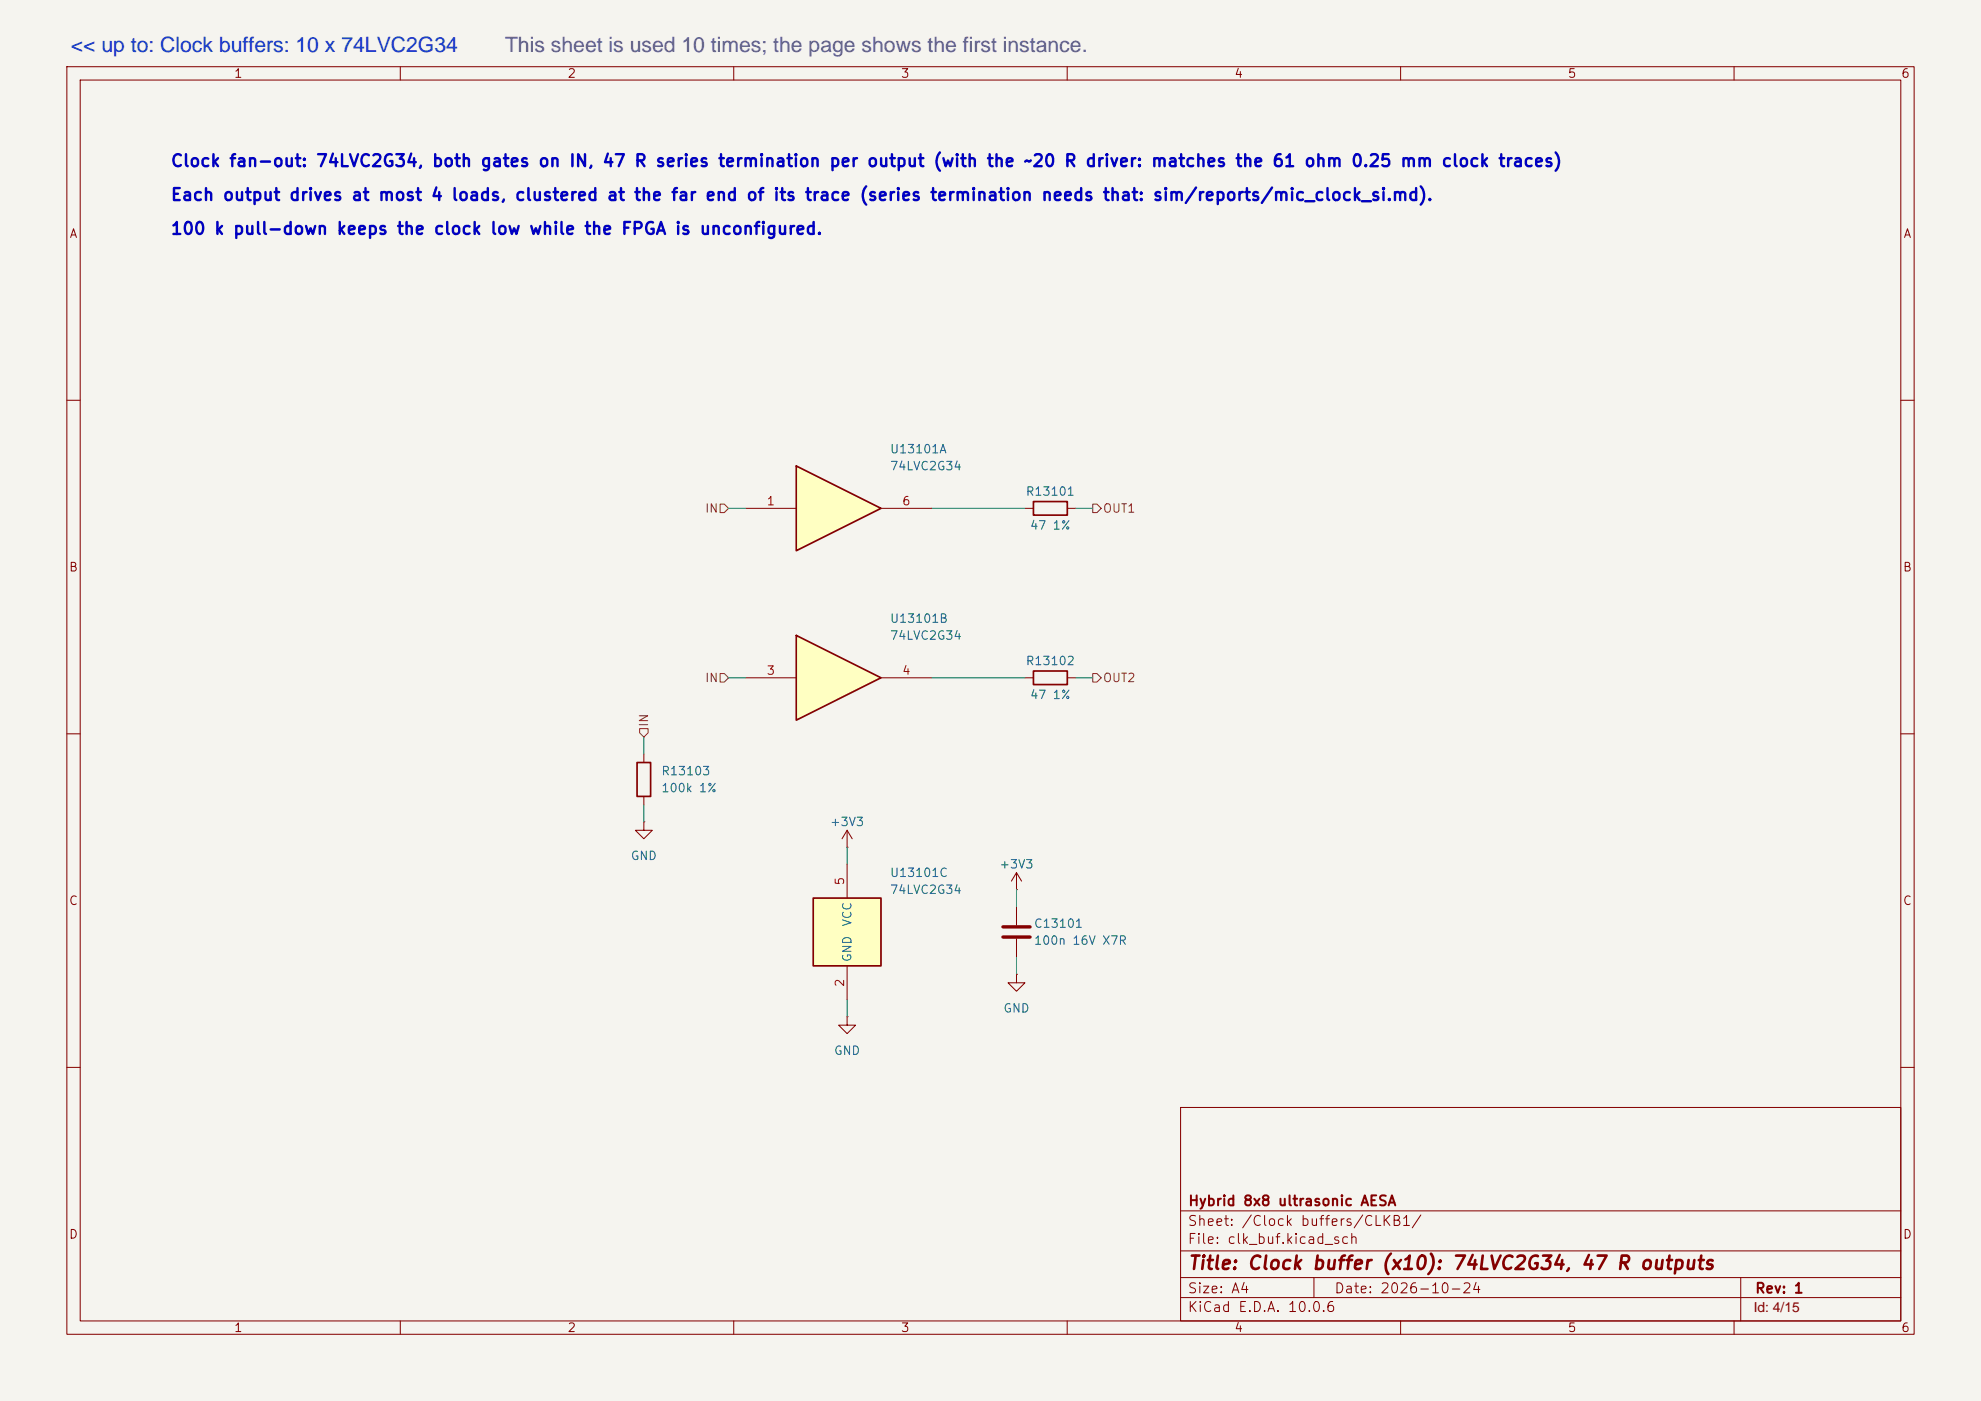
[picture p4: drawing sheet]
(kicad_sch
 (version 20260306)
 (generator "eeschema")
 (generator_version "10.0")
 (paper "A4")
 (title_block
  (title "Clock buffer (x10): 74LVC2G34, 47 R outputs")
  (date "2026-10-24")
  (rev "1")
  (company "Hybrid 8x8 ultrasonic AESA"))
 (lib_symbols
  (symbol "74xGxx:74LVC2G34" (exclude_from_sim no) (in_bom yes) (on_board yes)
   (in_pos_files yes)
   (duplicate_pin_numbers_are_jumpers no)
   (property "Reference" "U" (at 0 7.62 0) (show_name no) (do_not_autoplace no) (effects (font (size 1.27 1.27))))
   (property "Value" "74LVC2G34" (at 2.54 -7.62 0) (show_name no) (do_not_autoplace no) (effects (font (size 1.27 1.27))))
   (property "Footprint" "" (at 0 0 0) (show_name no) (do_not_autoplace no) (hide yes) (effects (font (size 1.27 1.27))))
   (property "Datasheet" "http://www.ti.com/lit/sg/scyt129e/scyt129e.pdf" (at 0 0 0) (show_name no) (do_not_autoplace no) (hide yes) (effects (font (size 1.27 1.27))))
   (property "Description" "Dual Buffer, Low-Voltage CMOS" (at 0 0 0) (show_name no) (do_not_autoplace no) (hide yes) (effects (font (size 1.27 1.27))))
   (symbol "74LVC2G34_1_1"
    (polyline (pts (xy -7.62 6.35) (xy -7.62 -6.35) (xy 5.08 0) (xy -7.62 6.35)) (stroke (width 0.254) (type default)) (fill (type background)))
    (pin input line (at -15.24 0 0) (length 7.62) (name "" (effects (font (size 1.27 1.27)))) (number "1" (effects (font (size 1.27 1.27)))))
    (pin output line (at 12.7 0 180) (length 7.62) (name "" (effects (font (size 1.27 1.27)))) (number "6" (effects (font (size 1.27 1.27))))))
   (symbol "74LVC2G34_2_1"
    (polyline (pts (xy -7.62 6.35) (xy -7.62 -6.35) (xy 5.08 0) (xy -7.62 6.35)) (stroke (width 0.254) (type default)) (fill (type background)))
    (pin input line (at -15.24 0 0) (length 7.62) (name "" (effects (font (size 1.27 1.27)))) (number "3" (effects (font (size 1.27 1.27)))))
    (pin output line (at 12.7 0 180) (length 7.62) (name "" (effects (font (size 1.27 1.27)))) (number "4" (effects (font (size 1.27 1.27))))))
   (symbol "74LVC2G34_3_0"
    (rectangle (start -5.08 -5.08) (end 5.08 5.08) (stroke (width 0.254) (type default)) (fill (type background))))
   (symbol "74LVC2G34_3_1"
    (pin power_in line (at 0 -10.16 90) (length 5.08) (name "GND" (effects (font (size 1.27 1.27)))) (number "2" (effects (font (size 1.27 1.27)))))
    (pin power_in line (at 0 10.16 270) (length 5.08) (name "VCC" (effects (font (size 1.27 1.27)))) (number "5" (effects (font (size 1.27 1.27))))))
   (embedded_fonts no))
  (symbol "Device:C"
   (pin_numbers (hide yes))
   (pin_names
    (offset 0.254)) (exclude_from_sim no) (in_bom yes) (on_board yes)
   (in_pos_files yes)
   (duplicate_pin_numbers_are_jumpers no)
   (property "Reference" "C" (at 0.635 2.54 0) (show_name no) (do_not_autoplace no) (effects (font (size 1.27 1.27)) (justify left)))
   (property "Value" "C" (at 0.635 -2.54 0) (show_name no) (do_not_autoplace no) (effects (font (size 1.27 1.27)) (justify left)))
   (property "Footprint" "" (at 0.9652 -3.81 0) (show_name no) (do_not_autoplace no) (hide yes) (effects (font (size 1.27 1.27))))
   (property "Datasheet" "" (at 0 0 0) (show_name no) (do_not_autoplace no) (hide yes) (effects (font (size 1.27 1.27))))
   (property "Description" "Unpolarized capacitor" (at 0 0 0) (show_name no) (do_not_autoplace no) (hide yes) (effects (font (size 1.27 1.27))))
   (symbol "C_0_1"
    (polyline (pts (xy -2.032 0.762) (xy 2.032 0.762)) (stroke (width 0.508) (type default)) (fill (type none)))
    (polyline (pts (xy -2.032 -0.762) (xy 2.032 -0.762)) (stroke (width 0.508) (type default)) (fill (type none))))
   (symbol "C_1_1"
    (pin passive line (at 0 3.81 270) (length 2.794) (name "" (effects (font (size 1.27 1.27)))) (number "1" (effects (font (size 1.27 1.27)))))
    (pin passive line (at 0 -3.81 90) (length 2.794) (name "" (effects (font (size 1.27 1.27)))) (number "2" (effects (font (size 1.27 1.27))))))
   (embedded_fonts no))
  (symbol "Device:R"
   (pin_numbers (hide yes))
   (pin_names
    (offset 0)) (exclude_from_sim no) (in_bom yes) (on_board yes)
   (in_pos_files yes)
   (duplicate_pin_numbers_are_jumpers no)
   (property "Reference" "R" (at 2.032 0 90) (show_name no) (do_not_autoplace no) (effects (font (size 1.27 1.27))))
   (property "Value" "R" (at 0 0 90) (show_name no) (do_not_autoplace no) (effects (font (size 1.27 1.27))))
   (property "Footprint" "" (at -1.778 0 90) (show_name no) (do_not_autoplace no) (hide yes) (effects (font (size 1.27 1.27))))
   (property "Datasheet" "" (at 0 0 0) (show_name no) (do_not_autoplace no) (hide yes) (effects (font (size 1.27 1.27))))
   (property "Description" "Resistor" (at 0 0 0) (show_name no) (do_not_autoplace no) (hide yes) (effects (font (size 1.27 1.27))))
   (symbol "R_0_1"
    (rectangle (start -1.016 -2.54) (end 1.016 2.54) (stroke (width 0.254) (type default)) (fill (type none))))
   (symbol "R_1_1"
    (pin passive line (at 0 3.81 270) (length 1.27) (name "" (effects (font (size 1.27 1.27)))) (number "1" (effects (font (size 1.27 1.27)))))
    (pin passive line (at 0 -3.81 90) (length 1.27) (name "" (effects (font (size 1.27 1.27)))) (number "2" (effects (font (size 1.27 1.27))))))
   (embedded_fonts no))
  (symbol "power:+3V3"
   (power global)
   (pin_numbers (hide yes))
   (pin_names
    (offset 0) (hide yes)) (exclude_from_sim no) (in_bom yes) (on_board yes)
   (in_pos_files yes)
   (duplicate_pin_numbers_are_jumpers no)
   (property "Reference" "#PWR" (at 0 -3.81 0) (show_name no) (do_not_autoplace no) (hide yes) (effects (font (size 1.27 1.27))))
   (property "Value" "+3V3" (at 0 3.556 0) (show_name no) (do_not_autoplace no) (effects (font (size 1.27 1.27))))
   (property "Footprint" "" (at 0 0 0) (show_name no) (do_not_autoplace no) (hide yes) (effects (font (size 1.27 1.27))))
   (property "Datasheet" "" (at 0 0 0) (show_name no) (do_not_autoplace no) (hide yes) (effects (font (size 1.27 1.27))))
   (property "Description" "Power symbol creates a global label with name \"+3V3\"" (at 0 0 0) (show_name no) (do_not_autoplace no) (hide yes) (effects (font (size 1.27 1.27))))
   (symbol "+3V3_0_1"
    (polyline (pts (xy -0.762 1.27) (xy 0 2.54)) (stroke (width 0) (type default)) (fill (type none)))
    (polyline (pts (xy 0 2.54) (xy 0.762 1.27)) (stroke (width 0) (type default)) (fill (type none)))
    (polyline (pts (xy 0 0) (xy 0 2.54)) (stroke (width 0) (type default)) (fill (type none))))
   (symbol "+3V3_1_1"
    (pin power_in line (at 0 0 90) (length 0) (name "" (effects (font (size 1.27 1.27)))) (number "1" (effects (font (size 1.27 1.27))))))
   (embedded_fonts no))
  (symbol "power:GND"
   (power global)
   (pin_numbers (hide yes))
   (pin_names
    (offset 0) (hide yes)) (exclude_from_sim no) (in_bom yes) (on_board yes)
   (in_pos_files yes)
   (duplicate_pin_numbers_are_jumpers no)
   (property "Reference" "#PWR" (at 0 -6.35 0) (show_name no) (do_not_autoplace no) (hide yes) (effects (font (size 1.27 1.27))))
   (property "Value" "GND" (at 0 -3.81 0) (show_name no) (do_not_autoplace no) (effects (font (size 1.27 1.27))))
   (property "Footprint" "" (at 0 0 0) (show_name no) (do_not_autoplace no) (hide yes) (effects (font (size 1.27 1.27))))
   (property "Datasheet" "" (at 0 0 0) (show_name no) (do_not_autoplace no) (hide yes) (effects (font (size 1.27 1.27))))
   (property "Description" "Power symbol creates a global label with name \"GND\" , ground" (at 0 0 0) (show_name no) (do_not_autoplace no) (hide yes) (effects (font (size 1.27 1.27))))
   (symbol "GND_0_1"
    (polyline (pts (xy 0 0) (xy 0 -1.27) (xy 1.27 -1.27) (xy 0 -2.54) (xy -1.27 -1.27) (xy 0 -1.27)) (stroke (width 0) (type default)) (fill (type none))))
   (symbol "GND_1_1"
    (pin power_in line (at 0 0 270) (length 0) (name "" (effects (font (size 1.27 1.27)))) (number "1" (effects (font (size 1.27 1.27))))))
   (embedded_fonts no)))
 (text "Each output drives at most 4 loads, clustered at the far end of its trace (series termination needs that: sim/reports/mic_clock_si.md)."
  (exclude_from_sim no)
  (at 25.4 30.48 0)
  (effects (font (size 1.8 1.8)
    (bold yes)) (justify left bottom)))
 (text "100 k pull-down keeps the clock low while the FPGA is unconfigured."
  (exclude_from_sim no)
  (at 25.4 35.56 0)
  (effects (font (size 1.8 1.8)
    (bold yes)) (justify left bottom)))
 (text "Clock fan-out: 74LVC2G34, both gates on IN, 47 R series termination per output (with the ~20 R driver: matches the 61 ohm 0.25 mm clock traces)"
  (exclude_from_sim no)
  (at 25.4 25.4 0)
  (effects (font (size 1.8 1.8)
    (bold yes)) (justify left bottom)))
 (wire
  (pts (xy 111.76 76.2) (xy 109.22 76.2))
  (stroke (width 0) (type default)))
 (wire
  (pts (xy 161.29 76.2) (xy 163.83 76.2))
  (stroke (width 0) (type default)))
 (wire
  (pts (xy 127 149.86) (xy 127 152.4))
  (stroke (width 0) (type default)))
 (wire
  (pts (xy 111.76 101.6) (xy 109.22 101.6))
  (stroke (width 0) (type default)))
 (wire
  (pts (xy 96.52 113.03) (xy 96.52 110.49))
  (stroke (width 0) (type default)))
 (wire
  (pts (xy 139.7 101.6) (xy 153.67 101.6))
  (stroke (width 0) (type default)))
 (wire
  (pts (xy 139.7 76.2) (xy 153.67 76.2))
  (stroke (width 0) (type default)))
 (wire
  (pts (xy 152.4 143.51) (xy 152.4 146.05))
  (stroke (width 0) (type default)))
 (wire
  (pts (xy 96.52 120.65) (xy 96.52 123.19))
  (stroke (width 0) (type default)))
 (wire
  (pts (xy 152.4 135.89) (xy 152.4 133.35))
  (stroke (width 0) (type default)))
 (wire
  (pts (xy 127 129.54) (xy 127 127))
  (stroke (width 0) (type default)))
 (wire
  (pts (xy 161.29 101.6) (xy 163.83 101.6))
  (stroke (width 0) (type default)))
 (hierarchical_label "IN"
  (shape input)
  (at 109.22 101.6 180)
  (effects (font (size 1.27 1.27)) (justify right)))
 (hierarchical_label "OUT1"
  (shape output)
  (at 163.83 76.2 0)
  (effects (font (size 1.27 1.27)) (justify left)))
 (hierarchical_label "IN"
  (shape input)
  (at 109.22 76.2 180)
  (effects (font (size 1.27 1.27)) (justify right)))
 (hierarchical_label "OUT2"
  (shape output)
  (at 163.83 101.6 0)
  (effects (font (size 1.27 1.27)) (justify left)))
 (hierarchical_label "IN"
  (shape input)
  (at 96.52 110.49 90)
  (effects (font (size 1.27 1.27)) (justify left)))
 (symbol
  (lib_id "power:+3V3")
  (at 127 127 0)
  (unit 1)
  (body_style 1)
  (exclude_from_sim no)
  (in_bom yes)
  (on_board yes)
  (in_pos_files yes)
  (dnp no)
  (property "Reference" "#PWR054" (at 127 123.19 0) (hide yes) (show_name no) (do_not_autoplace no) (effects (font (size 1.27 1.27))))
  (property "Value" "+3V3" (at 127 123.19 0) (show_name no) (do_not_autoplace no) (effects (font (size 1.27 1.27))))
  (property "Footprint" "" (at 127 127 0) (hide yes) (show_name no) (do_not_autoplace no) (effects (font (size 1.27 1.27))))
  (property "Datasheet" "" (at 127 127 0) (hide yes) (show_name no) (do_not_autoplace no) (effects (font (size 1.27 1.27))))
  (property "Description" "Power symbol creates a global label with name \"+3V3\"" (at 127 127 0) (hide yes) (show_name no) (do_not_autoplace no) (effects (font (size 1.27 1.27))))
  (pin "1")
  (instances (project "aesa" (path "" (reference "#PWR13154") (unit 1)) (path "" (reference "#PWR13254") (unit 1)) (path "" (reference "#PWR13354") (unit 1)) (path "" (reference "#PWR13454") (unit 1)) (path "" (reference "#PWR13554") (unit 1)) (path "" (reference "#PWR13654") (unit 1)) (path "" (reference "#PWR13754") (unit 1)) (path "" (reference "#PWR13854") (unit 1)) (path "" (reference "#PWR13954") (unit 1)) (path "" (reference "#PWR14054") (unit 1)))))
 (symbol
  (lib_id "Device:R")
  (at 157.48 76.2 90)
  (unit 1)
  (body_style 1)
  (exclude_from_sim no)
  (in_bom yes)
  (on_board yes)
  (in_pos_files yes)
  (dnp no)
  (property "Reference" "R1" (at 157.48 73.66 90) (show_name no) (do_not_autoplace no) (effects (font (size 1.27 1.27))))
  (property "Value" "47 1%" (at 157.48 78.74 90) (show_name no) (do_not_autoplace no) (effects (font (size 1.27 1.27))))
  (property "Footprint" "Resistor_SMD:R_0603_1608Metric" (at 157.48 77.978 90) (hide yes) (show_name no) (do_not_autoplace no) (effects (font (size 1.27 1.27))))
  (property "Datasheet" "" (at 157.48 76.2 0) (hide yes) (show_name no) (do_not_autoplace no) (effects (font (size 1.27 1.27))))
  (property "Description" "Resistor" (at 157.48 76.2 0) (hide yes) (show_name no) (do_not_autoplace no) (effects (font (size 1.27 1.27))))
  (property "LCSC" "C23182" (at 157.48 76.2 0) (effects (font (size 1.27 1.27)) (hide yes)))
  (pin "1")
  (pin "2")
  (instances (project "aesa" (path "" (reference "R13101") (unit 1)) (path "" (reference "R13201") (unit 1)) (path "" (reference "R13301") (unit 1)) (path "" (reference "R13401") (unit 1)) (path "" (reference "R13501") (unit 1)) (path "" (reference "R13601") (unit 1)) (path "" (reference "R13701") (unit 1)) (path "" (reference "R13801") (unit 1)) (path "" (reference "R13901") (unit 1)) (path "" (reference "R14001") (unit 1)))))
 (symbol
  (lib_id "74xGxx:74LVC2G34")
  (at 127 76.2 0)
  (unit 1)
  (body_style 1)
  (exclude_from_sim no)
  (in_bom yes)
  (on_board yes)
  (in_pos_files yes)
  (dnp no)
  (property "Reference" "U1" (at 133.35 67.31 0) (show_name no) (do_not_autoplace no) (effects (font (size 1.27 1.27)) (justify left)))
  (property "Value" "74LVC2G34" (at 133.35 69.85 0) (show_name no) (do_not_autoplace no) (effects (font (size 1.27 1.27)) (justify left)))
  (property "Footprint" "Package_TO_SOT_SMD:SOT-363_SC-70-6" (at 127 76.2 0) (hide yes) (show_name no) (do_not_autoplace no) (effects (font (size 1.27 1.27))))
  (property "Datasheet" "http://www.ti.com/lit/sg/scyt129e/scyt129e.pdf" (at 127 76.2 0) (hide yes) (show_name no) (do_not_autoplace no) (effects (font (size 1.27 1.27))))
  (property "Description" "Dual Buffer, Low-Voltage CMOS" (at 127 76.2 0) (hide yes) (show_name no) (do_not_autoplace no) (effects (font (size 1.27 1.27))))
  (property "LCSC" "C52140488" (at 127 76.2 0) (effects (font (size 1.27 1.27)) (hide yes)))
  (pin "1")
  (pin "6")
  (pin "3")
  (pin "5")
  (pin "2")
  (pin "4")
  (instances (project "aesa" (path "" (reference "U13101") (unit 1)) (path "" (reference "U13201") (unit 1)) (path "" (reference "U13301") (unit 1)) (path "" (reference "U13401") (unit 1)) (path "" (reference "U13501") (unit 1)) (path "" (reference "U13601") (unit 1)) (path "" (reference "U13701") (unit 1)) (path "" (reference "U13801") (unit 1)) (path "" (reference "U13901") (unit 1)) (path "" (reference "U14001") (unit 1)))))
 (symbol
  (lib_id "Device:R")
  (at 96.52 116.84 0)
  (unit 1)
  (body_style 1)
  (exclude_from_sim no)
  (in_bom yes)
  (on_board yes)
  (in_pos_files yes)
  (dnp no)
  (property "Reference" "R3" (at 99.06 115.57 0) (show_name no) (do_not_autoplace no) (effects (font (size 1.27 1.27)) (justify left)))
  (property "Value" "100k 1%" (at 99.06 118.11 0) (show_name no) (do_not_autoplace no) (effects (font (size 1.27 1.27)) (justify left)))
  (property "Footprint" "Resistor_SMD:R_0603_1608Metric" (at 94.742 116.84 90) (hide yes) (show_name no) (do_not_autoplace no) (effects (font (size 1.27 1.27))))
  (property "Datasheet" "" (at 96.52 116.84 0) (hide yes) (show_name no) (do_not_autoplace no) (effects (font (size 1.27 1.27))))
  (property "Description" "Resistor" (at 96.52 116.84 0) (hide yes) (show_name no) (do_not_autoplace no) (effects (font (size 1.27 1.27))))
  (property "LCSC" "C25803" (at 96.52 116.84 0) (effects (font (size 1.27 1.27)) (hide yes)))
  (pin "1")
  (pin "2")
  (instances (project "aesa" (path "" (reference "R13103") (unit 1)) (path "" (reference "R13203") (unit 1)) (path "" (reference "R13303") (unit 1)) (path "" (reference "R13403") (unit 1)) (path "" (reference "R13503") (unit 1)) (path "" (reference "R13603") (unit 1)) (path "" (reference "R13703") (unit 1)) (path "" (reference "R13803") (unit 1)) (path "" (reference "R13903") (unit 1)) (path "" (reference "R14003") (unit 1)))))
 (symbol
  (lib_id "power:GND")
  (at 127 152.4 0)
  (unit 1)
  (body_style 1)
  (exclude_from_sim no)
  (in_bom yes)
  (on_board yes)
  (in_pos_files yes)
  (dnp no)
  (property "Reference" "#PWR062" (at 127 146.05 0) (hide yes) (show_name no) (do_not_autoplace no) (effects (font (size 1.27 1.27))))
  (property "Value" "GND" (at 127 157.48 0) (show_name no) (do_not_autoplace no) (effects (font (size 1.27 1.27))))
  (property "Footprint" "" (at 127 152.4 0) (hide yes) (show_name no) (do_not_autoplace no) (effects (font (size 1.27 1.27))))
  (property "Datasheet" "" (at 127 152.4 0) (hide yes) (show_name no) (do_not_autoplace no) (effects (font (size 1.27 1.27))))
  (property "Description" "Power symbol creates a global label with name \"GND\" , ground" (at 127 152.4 0) (hide yes) (show_name no) (do_not_autoplace no) (effects (font (size 1.27 1.27))))
  (pin "1")
  (instances (project "aesa" (path "" (reference "#PWR13162") (unit 1)) (path "" (reference "#PWR13262") (unit 1)) (path "" (reference "#PWR13362") (unit 1)) (path "" (reference "#PWR13462") (unit 1)) (path "" (reference "#PWR13562") (unit 1)) (path "" (reference "#PWR13662") (unit 1)) (path "" (reference "#PWR13762") (unit 1)) (path "" (reference "#PWR13862") (unit 1)) (path "" (reference "#PWR13962") (unit 1)) (path "" (reference "#PWR14062") (unit 1)))))
 (symbol
  (lib_id "Device:C")
  (at 152.4 139.7 0)
  (unit 1)
  (body_style 1)
  (exclude_from_sim no)
  (in_bom yes)
  (on_board yes)
  (in_pos_files yes)
  (dnp no)
  (property "Reference" "C1" (at 154.94 138.43 0) (show_name no) (do_not_autoplace no) (effects (font (size 1.27 1.27)) (justify left)))
  (property "Value" "100n 16V X7R" (at 154.94 140.97 0) (show_name no) (do_not_autoplace no) (effects (font (size 1.27 1.27)) (justify left)))
  (property "Footprint" "Capacitor_SMD:C_0603_1608Metric" (at 153.365 135.89 0) (hide yes) (show_name no) (do_not_autoplace no) (effects (font (size 1.27 1.27))))
  (property "Datasheet" "" (at 152.4 139.7 0) (hide yes) (show_name no) (do_not_autoplace no) (effects (font (size 1.27 1.27))))
  (property "Description" "Unpolarized capacitor" (at 152.4 139.7 0) (hide yes) (show_name no) (do_not_autoplace no) (effects (font (size 1.27 1.27))))
  (property "LCSC" "C14663" (at 152.4 139.7 0) (effects (font (size 1.27 1.27)) (hide yes)))
  (pin "1")
  (pin "2")
  (instances (project "aesa" (path "" (reference "C13101") (unit 1)) (path "" (reference "C13201") (unit 1)) (path "" (reference "C13301") (unit 1)) (path "" (reference "C13401") (unit 1)) (path "" (reference "C13501") (unit 1)) (path "" (reference "C13601") (unit 1)) (path "" (reference "C13701") (unit 1)) (path "" (reference "C13801") (unit 1)) (path "" (reference "C13901") (unit 1)) (path "" (reference "C14001") (unit 1)))))
 (symbol
  (lib_id "power:GND")
  (at 152.4 146.05 0)
  (unit 1)
  (body_style 1)
  (exclude_from_sim no)
  (in_bom yes)
  (on_board yes)
  (in_pos_files yes)
  (dnp no)
  (property "Reference" "#PWR087" (at 152.4 139.7 0) (hide yes) (show_name no) (do_not_autoplace no) (effects (font (size 1.27 1.27))))
  (property "Value" "GND" (at 152.4 151.13 0) (show_name no) (do_not_autoplace no) (effects (font (size 1.27 1.27))))
  (property "Footprint" "" (at 152.4 146.05 0) (hide yes) (show_name no) (do_not_autoplace no) (effects (font (size 1.27 1.27))))
  (property "Datasheet" "" (at 152.4 146.05 0) (hide yes) (show_name no) (do_not_autoplace no) (effects (font (size 1.27 1.27))))
  (property "Description" "Power symbol creates a global label with name \"GND\" , ground" (at 152.4 146.05 0) (hide yes) (show_name no) (do_not_autoplace no) (effects (font (size 1.27 1.27))))
  (pin "1")
  (instances (project "aesa" (path "" (reference "#PWR13187") (unit 1)) (path "" (reference "#PWR13287") (unit 1)) (path "" (reference "#PWR13387") (unit 1)) (path "" (reference "#PWR13487") (unit 1)) (path "" (reference "#PWR13587") (unit 1)) (path "" (reference "#PWR13687") (unit 1)) (path "" (reference "#PWR13787") (unit 1)) (path "" (reference "#PWR13887") (unit 1)) (path "" (reference "#PWR13987") (unit 1)) (path "" (reference "#PWR14087") (unit 1)))))
 (symbol
  (lib_id "power:GND")
  (at 96.52 123.19 0)
  (unit 1)
  (body_style 1)
  (exclude_from_sim no)
  (in_bom yes)
  (on_board yes)
  (in_pos_files yes)
  (dnp no)
  (property "Reference" "#PWR070" (at 96.52 116.84 0) (hide yes) (show_name no) (do_not_autoplace no) (effects (font (size 1.27 1.27))))
  (property "Value" "GND" (at 96.52 128.27 0) (show_name no) (do_not_autoplace no) (effects (font (size 1.27 1.27))))
  (property "Footprint" "" (at 96.52 123.19 0) (hide yes) (show_name no) (do_not_autoplace no) (effects (font (size 1.27 1.27))))
  (property "Datasheet" "" (at 96.52 123.19 0) (hide yes) (show_name no) (do_not_autoplace no) (effects (font (size 1.27 1.27))))
  (property "Description" "Power symbol creates a global label with name \"GND\" , ground" (at 96.52 123.19 0) (hide yes) (show_name no) (do_not_autoplace no) (effects (font (size 1.27 1.27))))
  (pin "1")
  (instances (project "aesa" (path "" (reference "#PWR13170") (unit 1)) (path "" (reference "#PWR13270") (unit 1)) (path "" (reference "#PWR13370") (unit 1)) (path "" (reference "#PWR13470") (unit 1)) (path "" (reference "#PWR13570") (unit 1)) (path "" (reference "#PWR13670") (unit 1)) (path "" (reference "#PWR13770") (unit 1)) (path "" (reference "#PWR13870") (unit 1)) (path "" (reference "#PWR13970") (unit 1)) (path "" (reference "#PWR14070") (unit 1)))))
 (symbol
  (lib_id "power:+3V3")
  (at 152.4 133.35 0)
  (unit 1)
  (body_style 1)
  (exclude_from_sim no)
  (in_bom yes)
  (on_board yes)
  (in_pos_files yes)
  (dnp no)
  (property "Reference" "#PWR078" (at 152.4 129.54 0) (hide yes) (show_name no) (do_not_autoplace no) (effects (font (size 1.27 1.27))))
  (property "Value" "+3V3" (at 152.4 129.54 0) (show_name no) (do_not_autoplace no) (effects (font (size 1.27 1.27))))
  (property "Footprint" "" (at 152.4 133.35 0) (hide yes) (show_name no) (do_not_autoplace no) (effects (font (size 1.27 1.27))))
  (property "Datasheet" "" (at 152.4 133.35 0) (hide yes) (show_name no) (do_not_autoplace no) (effects (font (size 1.27 1.27))))
  (property "Description" "Power symbol creates a global label with name \"+3V3\"" (at 152.4 133.35 0) (hide yes) (show_name no) (do_not_autoplace no) (effects (font (size 1.27 1.27))))
  (pin "1")
  (instances (project "aesa" (path "" (reference "#PWR13178") (unit 1)) (path "" (reference "#PWR13278") (unit 1)) (path "" (reference "#PWR13378") (unit 1)) (path "" (reference "#PWR13478") (unit 1)) (path "" (reference "#PWR13578") (unit 1)) (path "" (reference "#PWR13678") (unit 1)) (path "" (reference "#PWR13778") (unit 1)) (path "" (reference "#PWR13878") (unit 1)) (path "" (reference "#PWR13978") (unit 1)) (path "" (reference "#PWR14078") (unit 1)))))
 (symbol
  (lib_id "74xGxx:74LVC2G34")
  (at 127 139.7 0)
  (unit 3)
  (body_style 1)
  (exclude_from_sim no)
  (in_bom yes)
  (on_board yes)
  (in_pos_files yes)
  (dnp no)
  (property "Reference" "U1" (at 133.35 130.81 0) (show_name no) (do_not_autoplace no) (effects (font (size 1.27 1.27)) (justify left)))
  (property "Value" "74LVC2G34" (at 133.35 133.35 0) (show_name no) (do_not_autoplace no) (effects (font (size 1.27 1.27)) (justify left)))
  (property "Footprint" "Package_TO_SOT_SMD:SOT-363_SC-70-6" (at 127 139.7 0) (hide yes) (show_name no) (do_not_autoplace no) (effects (font (size 1.27 1.27))))
  (property "Datasheet" "http://www.ti.com/lit/sg/scyt129e/scyt129e.pdf" (at 127 139.7 0) (hide yes) (show_name no) (do_not_autoplace no) (effects (font (size 1.27 1.27))))
  (property "Description" "Dual Buffer, Low-Voltage CMOS" (at 127 139.7 0) (hide yes) (show_name no) (do_not_autoplace no) (effects (font (size 1.27 1.27))))
  (property "LCSC" "C52140488" (at 127 139.7 0) (effects (font (size 1.27 1.27)) (hide yes)))
  (pin "2")
  (pin "5")
  (pin "4")
  (pin "6")
  (pin "1")
  (pin "3")
  (instances (project "aesa" (path "" (reference "U13101") (unit 3)) (path "" (reference "U13201") (unit 3)) (path "" (reference "U13301") (unit 3)) (path "" (reference "U13401") (unit 3)) (path "" (reference "U13501") (unit 3)) (path "" (reference "U13601") (unit 3)) (path "" (reference "U13701") (unit 3)) (path "" (reference "U13801") (unit 3)) (path "" (reference "U13901") (unit 3)) (path "" (reference "U14001") (unit 3)))))
 (symbol
  (lib_id "Device:R")
  (at 157.48 101.6 90)
  (unit 1)
  (body_style 1)
  (exclude_from_sim no)
  (in_bom yes)
  (on_board yes)
  (in_pos_files yes)
  (dnp no)
  (property "Reference" "R2" (at 157.48 99.06 90) (show_name no) (do_not_autoplace no) (effects (font (size 1.27 1.27))))
  (property "Value" "47 1%" (at 157.48 104.14 90) (show_name no) (do_not_autoplace no) (effects (font (size 1.27 1.27))))
  (property "Footprint" "Resistor_SMD:R_0603_1608Metric" (at 157.48 103.378 90) (hide yes) (show_name no) (do_not_autoplace no) (effects (font (size 1.27 1.27))))
  (property "Datasheet" "" (at 157.48 101.6 0) (hide yes) (show_name no) (do_not_autoplace no) (effects (font (size 1.27 1.27))))
  (property "Description" "Resistor" (at 157.48 101.6 0) (hide yes) (show_name no) (do_not_autoplace no) (effects (font (size 1.27 1.27))))
  (property "LCSC" "C23182" (at 157.48 101.6 0) (effects (font (size 1.27 1.27)) (hide yes)))
  (pin "1")
  (pin "2")
  (instances (project "aesa" (path "" (reference "R13102") (unit 1)) (path "" (reference "R13202") (unit 1)) (path "" (reference "R13302") (unit 1)) (path "" (reference "R13402") (unit 1)) (path "" (reference "R13502") (unit 1)) (path "" (reference "R13602") (unit 1)) (path "" (reference "R13702") (unit 1)) (path "" (reference "R13802") (unit 1)) (path "" (reference "R13902") (unit 1)) (path "" (reference "R14002") (unit 1)))))
 (symbol
  (lib_id "74xGxx:74LVC2G34")
  (at 127 101.6 0)
  (unit 2)
  (body_style 1)
  (exclude_from_sim no)
  (in_bom yes)
  (on_board yes)
  (in_pos_files yes)
  (dnp no)
  (property "Reference" "U1" (at 133.35 92.71 0) (show_name no) (do_not_autoplace no) (effects (font (size 1.27 1.27)) (justify left)))
  (property "Value" "74LVC2G34" (at 133.35 95.25 0) (show_name no) (do_not_autoplace no) (effects (font (size 1.27 1.27)) (justify left)))
  (property "Footprint" "Package_TO_SOT_SMD:SOT-363_SC-70-6" (at 127 101.6 0) (hide yes) (show_name no) (do_not_autoplace no) (effects (font (size 1.27 1.27))))
  (property "Datasheet" "http://www.ti.com/lit/sg/scyt129e/scyt129e.pdf" (at 127 101.6 0) (hide yes) (show_name no) (do_not_autoplace no) (effects (font (size 1.27 1.27))))
  (property "Description" "Dual Buffer, Low-Voltage CMOS" (at 127 101.6 0) (hide yes) (show_name no) (do_not_autoplace no) (effects (font (size 1.27 1.27))))
  (property "LCSC" "C52140488" (at 127 101.6 0) (effects (font (size 1.27 1.27)) (hide yes)))
  (pin "3")
  (pin "4")
  (pin "6")
  (pin "5")
  (pin "1")
  (pin "2")
  (instances (project "aesa" (path "" (reference "U13101") (unit 2)) (path "" (reference "U13201") (unit 2)) (path "" (reference "U13301") (unit 2)) (path "" (reference "U13401") (unit 2)) (path "" (reference "U13501") (unit 2)) (path "" (reference "U13601") (unit 2)) (path "" (reference "U13701") (unit 2)) (path "" (reference "U13801") (unit 2)) (path "" (reference "U13901") (unit 2)) (path "" (reference "U14001") (unit 2)))))
 (sheet_instances
  (path ""
   (page "1"))))
